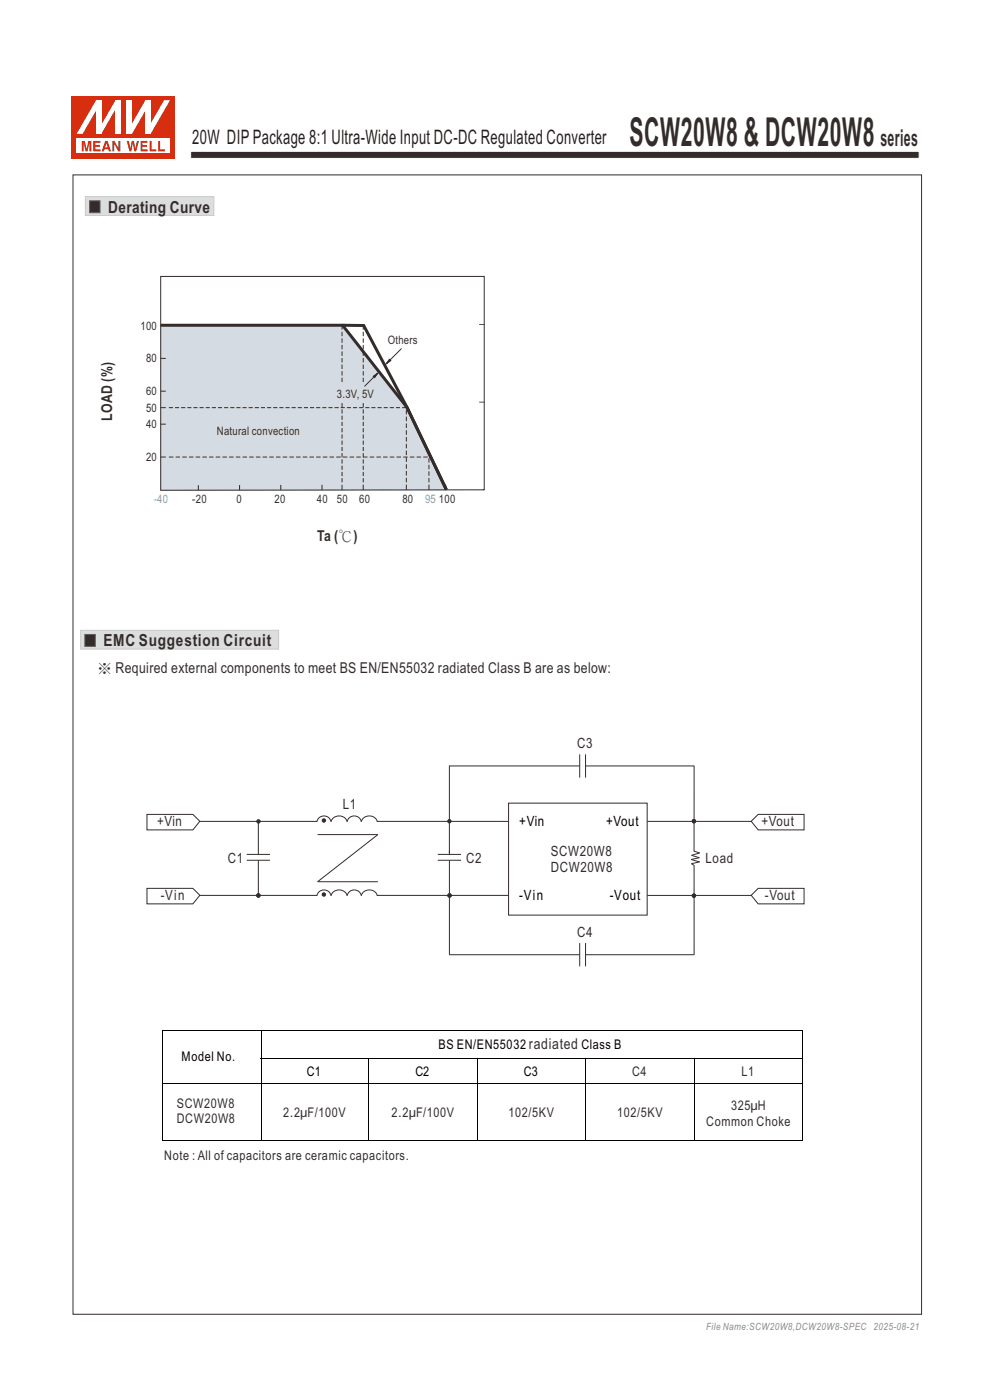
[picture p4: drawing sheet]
<svg xmlns="http://www.w3.org/2000/svg" width="210mm" height="297mm" viewBox="0 0 210 297" stroke-linecap="round" stroke-linejoin="round" font-family="sans-serif">
<path d="M34.1 69l38.7 .2 13.4 17.3 8.2 17.4-60.3 .1z" fill-rule="evenodd" fill="#d4dbe2" stroke="#d4dbe2" stroke-width=".21"/>
<path d="M40.4 32.1h154.6v1.5h-154.6z" fill-rule="evenodd" fill="#332c2b" stroke="#fefefe" stroke-width=".21"/>
<path d="M15.2 20.4h22v13.2h-22z" fill-rule="evenodd" fill="#d62e0f"/>
<path d="M16.3 29.4h19.8v3.1h-19.8z" fill-rule="evenodd" fill="#fefefe"/>
<g fill="#d62e0f">
<path d="M26.9 29.9h.4l.4 1.6 .3-1.6h.4l.3 1.6 .3-1.6h.5l-.6 2.2h-.4l-.3-1.7-.3 1.7h-.4z" fill-rule="evenodd"/>
<path d="M29.8 29.9h1.5v.4h-1.1v.5h1v.3h-1v.6h1.1v.4h-1.5z" fill-rule="evenodd"/>
<path d="M31.7 29.9h.5v1.8h1v.4h-1.5z" fill-rule="evenodd"/>
<path d="M33.5 29.9h.5v1.8h1v.4h-1.5z" fill-rule="evenodd"/>
<path d="M17.3 29.9h.7l.4 1.7 .3-1.7h.7v2.2h-.4v-1.8l-.4 1.8h-.5l-.4-1.8v1.8h-.4z" fill-rule="evenodd"/>
<path d="M19.8 29.9h1.5v.4h-1.1v.5h1v.3h-1v.6h1.2v.4h-1.6z" fill-rule="evenodd"/>
<path d="M22.6 30.4l.2 .9h-.5zM22.3 29.9l-.7 2.2h.4l.2-.4h.7l.2 .4h.5l-.8-2.2z" fill-rule="evenodd"/>
<path d="M23.8 29.9h.5l.8 1.5v-1.5h.4v2.2h-.4l-.9-1.6v1.6h-.4z" fill-rule="evenodd"/>
</g>
<g fill="#fff">
<path d="M24.5 21.3h1.1v7.1h-1.1z" fill-rule="evenodd"/>
<path d="M24.5 21.3h1.1l-4.1 7.1h-1.1z" fill-rule="evenodd"/>
<path d="M20.4 21.3h1.1v7.1h-1.1z" fill-rule="evenodd"/>
<path d="M20.4 21.3h1.1v.3l-4 6.8h-1.2z" fill-rule="evenodd"/>
<path d="M30.8 21.3h1.1v7.1h-1.1z" fill-rule="evenodd"/>
<path d="M34.8 21.3h1.3l-4.2 7.1h-1v-.3z" fill-rule="evenodd"/>
<path d="M26.9 21.3h1.1v7.1h-1.1z" fill-rule="evenodd"/>
<path d="M30.8 21.3h1.1v.2l-3.9 6.9h-1.1v-.3z" fill-rule="evenodd"/>
</g>
<path d="M146.6 182.3l1.8 .6M147.2 180.6l1.2 .3-1.7 .6 1.7 .5-1.8 .3M148.4 182.8l-1.7 .4 .5 .4" fill="none" stroke="#332c2b" stroke-width=".21"/>
<path d="M17.1 133.7h42v4h-42z" fill-rule="evenodd" fill="#dcdddd" stroke="#c9caca" stroke-width=".21"/>
<path d="M18 134.6h2.2v2.5h-2.2z" fill-rule="evenodd" fill="#332c2b" stroke="#5f5d5d" stroke-width=".21"/>
<g fill="none" stroke="#332c2b" stroke-width=".21">
<path d="M31.2 172.8h9.7l1.5 1.4-1.5 1.9h-9.7zM42.4 174.3h24.9M54.8 174.3v7M67.2 174.3a1.52 1.52 0 0 1 1.5-1.2 1.52 1.52 0 0 1 1.5 1.2M67.4 177.1h12.8l-12.8 10h12.8M70.2 174.3a1.78 1.78 0 0 1 1.7-1.2 1.78 1.78 0 0 1 1.7 1.2M73.6 174.3a1.52 1.52 0 0 1 1.5-1.2 1.52 1.52 0 0 1 1.5 1.2M76.7 174.3a1.77 1.77 0 0 1 1.6-1.2 1.77 1.77 0 0 1 1.7 1.2M80 174.3h27.9M95.3 162.5h27.7M95.3 162.5v18.7M107.9 170.4h29.4v23.7h-29.4z"/>
<path d="M123 160v5M124.2 162.5h23M124.2 160v5M137.3 174.3h22M147.2 162.4v18.2M159.3 174.2l1.5-1.4h9.8v3.3h-9.8zM31.2 188.5h9.7l1.5 1.4-1.5 1.8h-9.7zM42.4 190h24.9M52.3 181.3h5M52.3 182.5h5M54.8 182.5v7.5M67.2 190a1.52 1.52 0 0 1 1.5-1.2 1.52 1.52 0 0 1 1.5 1.2"/>
<path d="M70.2 190a1.78 1.78 0 0 1 1.7-1.2 1.78 1.78 0 0 1 1.7 1.2M73.6 190a1.52 1.52 0 0 1 1.5-1.2 1.52 1.52 0 0 1 1.5 1.2M76.7 190a1.77 1.77 0 0 1 1.6-1.2 1.77 1.77 0 0 1 1.7 1.2M80 190h27.9M92.9 181.3h4.9M92.9 182.5h4.9M95.3 182.5v20.1M137.3 190h22M147.2 183.5v19.1M159.3 189.9l1.5-1.4h9.8v3.2h-9.8zM95.3 202.5h27.7M123 200.1v4.9"/>
<path d="M124.2 202.5h23M124.2 200.1v4.9"/>
</g>
<g fill="#332c2b" stroke="#332c2b" stroke-width=".21">
<circle cx="95.4" cy="190" r=".36"/>
<circle cx="147.2" cy="174.2" r=".36"/>
<circle cx="147.2" cy="190" r=".36"/>
<circle cx="54.8" cy="190" r=".36"/>
<circle cx="54.8" cy="174.3" r=".36"/>
<circle cx="95.3" cy="174.2" r=".36"/>
<circle cx="68.7" cy="174.1" r=".36"/>
<circle cx="68.7" cy="189.8" r=".36"/>
</g>
<path d="M34.5 218.7h135.8M34.5 218.6v23.4M55.4 218.6v23.4M170.3 218.6v23.4M34.5 229.9h135.8M55.3 224.5h115M78.3 224.4v17.6M101.3 224.4v17.6M124.3 224.4v17.5M147.3 224.4v17.6M34.6 241.9h135.7" fill="none" stroke="#000" stroke-width=".21"/>
<path d="M55.3 224.4l.2 .2z" fill="#000"/>
<path d="M18.1 41.7h27.3v4h-27.3z" fill-rule="evenodd" fill="#dcdddd" stroke="#c9caca" stroke-width=".21"/>
<path d="M19 42.6h2.2v2.5h-2.2z" fill-rule="evenodd" fill="#332c2b" stroke="#5f5d5d" stroke-width=".21"/>
<g fill="none" stroke="#332c2b" stroke-width=".21">
<path d="M34.1 76h1.1M34.1 69.1h1.1M79.2 79.8l.9-.6-.6 .9zM79.5 79.8l-2.2 2.2M82.6 76.2l.3 .3-.9 .6zM85.2 73.9l-2.7 2.7M101.6 68.8h1.1M34.1 90h1.1M34.1 86.5h1.1M34.1 83h1.1M34.1 97h1.1M101.6 85.3h1.1"/>
<path d="M42.1 102.9v1.1M50.8 102.9v1.1M59.6 102.9v1M68.3 102.8v1.2M72.6 102.8v1.2M77 102.8v1.1M86.2 102.8v1.1M91 102.8v1.1M94.5 102.8v1.1M102.7 103.9l-68.6 .1v-45.4h68.6v45.4"/>
</g>
<path d="M35.8 97h55.3M72.6 81.1v-12M77.1 81.1v-12M72.6 102.3v-17M77.1 102.3v-17M86.2 102.3v-15.8M91 102.3v-5.3" fill="none" stroke="#332c2b" stroke-width=".21" stroke-dasharray=".9 .5" stroke-linecap="butt"/>
<path d="M35.8 86.5h50.7" fill="none" stroke="#332c2b" stroke-width=".21" stroke-dasharray=".9 .4" stroke-linecap="butt"/>
<path d="M34.1 69h38.6l13.6 17.4 8.4 17.5M72.7 69l4.4 .1 9.2 17.3 8.4 17.5" fill="none" stroke="#332c2b" stroke-width=".63" stroke-linecap="butt"/>
<g fill="#332c2b" stroke="#332c2b" stroke-width=".21">
<path d="M82.6 76.2l.3 .3-.9 .6z" fill-rule="evenodd"/>
<path d="M79.2 79.8l.9-.6-.6 .9z" fill-rule="evenodd"/>
</g>
<path d="M15.5 37.1h180v241.7h-180z" fill="none" stroke="#332c2b" stroke-width=".21"/>
<text font-size="8.5" fill="#332c2b" x="133.6" y="31">SCW20W8 &amp; DCW20W8</text>
<text font-size="4.9" fill="#332c2b" x="186.8" y="31">series</text>
<text font-size="4.2" fill="#231f20" x="40.8" y="30.6">20W DIPPackage 8:1 Ultra-Wide Input DC-DC Regulated Converter</text>
<g font-size="3.5" fill="#332c2b">
<text x="22.9" y="45.1">Derating Curve</text>
<text x="21.9" y="137.1">EMC Suggestion Circuit</text>
</g>
<g font-size="3.2" fill="#332c2b">
<text x="23.8" y="89.3" transform="rotate(-90 23.8 89.3)">LOAD (%)</text>
<text x="67.3" y="114.8">Ta (℃)</text>
<text x="20.6" y="142.9">※ Required external components to meet BS EN/EN55032 radiated Class B are as below:</text>
</g>
<g font-size="3" fill="#332c2b">
<text x="122.4" y="158.7">C3</text>
<text x="72.7" y="171.7">L1</text>
<text x="33.3" y="175.3">+Vin</text>
<text x="161.5" y="175.3">+Vout</text>
<text x="48.3" y="183">C1</text>
<text x="98.9" y="183">C2</text>
<text x="116.8" y="185">DCW20W8</text>
<text x="116.8" y="181.6">SCW20W8</text>
<text x="149.7" y="183">Load</text>
<text x="34.1" y="191">-Vin</text>
<text x="162.3" y="191">-Vout</text>
<text x="122.4" y="198.7">C4</text>
</g>
<g font-size="3">
<text x="110.1" y="175.2">+Vin</text>
<text x="128.6" y="175.2">+Vout</text>
<text x="110.1" y="190.9">-Vin</text>
<text x="129.4" y="190.9">-Vout</text>
</g>
<g font-size="2.8">
<text x="38.5" y="225.2">Model No.</text>
<text x="93" y="222.6">BS EN/EN55032 radiated Class B</text>
<text x="65.1" y="228.2">C1</text>
<text x="88.1" y="228.2">C2</text>
<text x="111.1" y="228.2">C3</text>
</g>
<g font-size="2.8" fill="#332c2b">
<text x="134.1" y="228.2">C4</text>
<text x="157.3" y="228.2">L1</text>
<text x="37.5" y="238.2">DCW20W8</text>
<text x="37.5" y="235">SCW20W8</text>
<text x="60" y="237.1">2.2μF/100V</text>
<text x="83" y="237.1">2.2μF/100V</text>
<text x="107.9" y="237.1">102/5KV</text>
<text x="130.9" y="237.1">102/5KV</text>
<text x="149.8" y="238.9">Common Choke</text>
<text x="155.1" y="235.6">325μH</text>
<text x="34.9" y="246">Note : All of capacitors are ceramic capacitors.</text>
</g>
<g font-size="2.5" fill="#332c2b">
<text x="29.8" y="69.9">100</text>
<text x="31" y="76.9">80</text>
<text x="82.3" y="73.1">Others</text>
<text x="31" y="83.9">60</text>
<text x="31" y="87.4">50</text>
<text x="71.5" y="84.5">3.3V, 5V</text>
<text x="31" y="90.9">40</text>
<text x="46" y="92.2">Natural convection</text>
<text x="31" y="97.8">20</text>
<text x="40.8" y="106.7">-20</text>
<text x="50.1" y="106.7">0</text>
<text x="58.2" y="106.7">20</text>
<text x="67.2" y="106.7">40</text>
<text x="71.5" y="106.7">50</text>
<text x="76.2" y="106.7">60</text>
<text x="85.4" y="106.7">80</text>
<text x="93.1" y="106.7">100</text>
</g>
<g font-size="2.5" fill="#56aab7">
<text x="32.6" y="106.7">-40</text>
<text x="90.2" y="106.7">95</text>
</g>
<text font-size="2.1" fill="#8b8b8c" x="149.8" y="282.1">File Name:SCW20W8,DCW20W8-SPEC 2025-08-21</text>
</svg>
